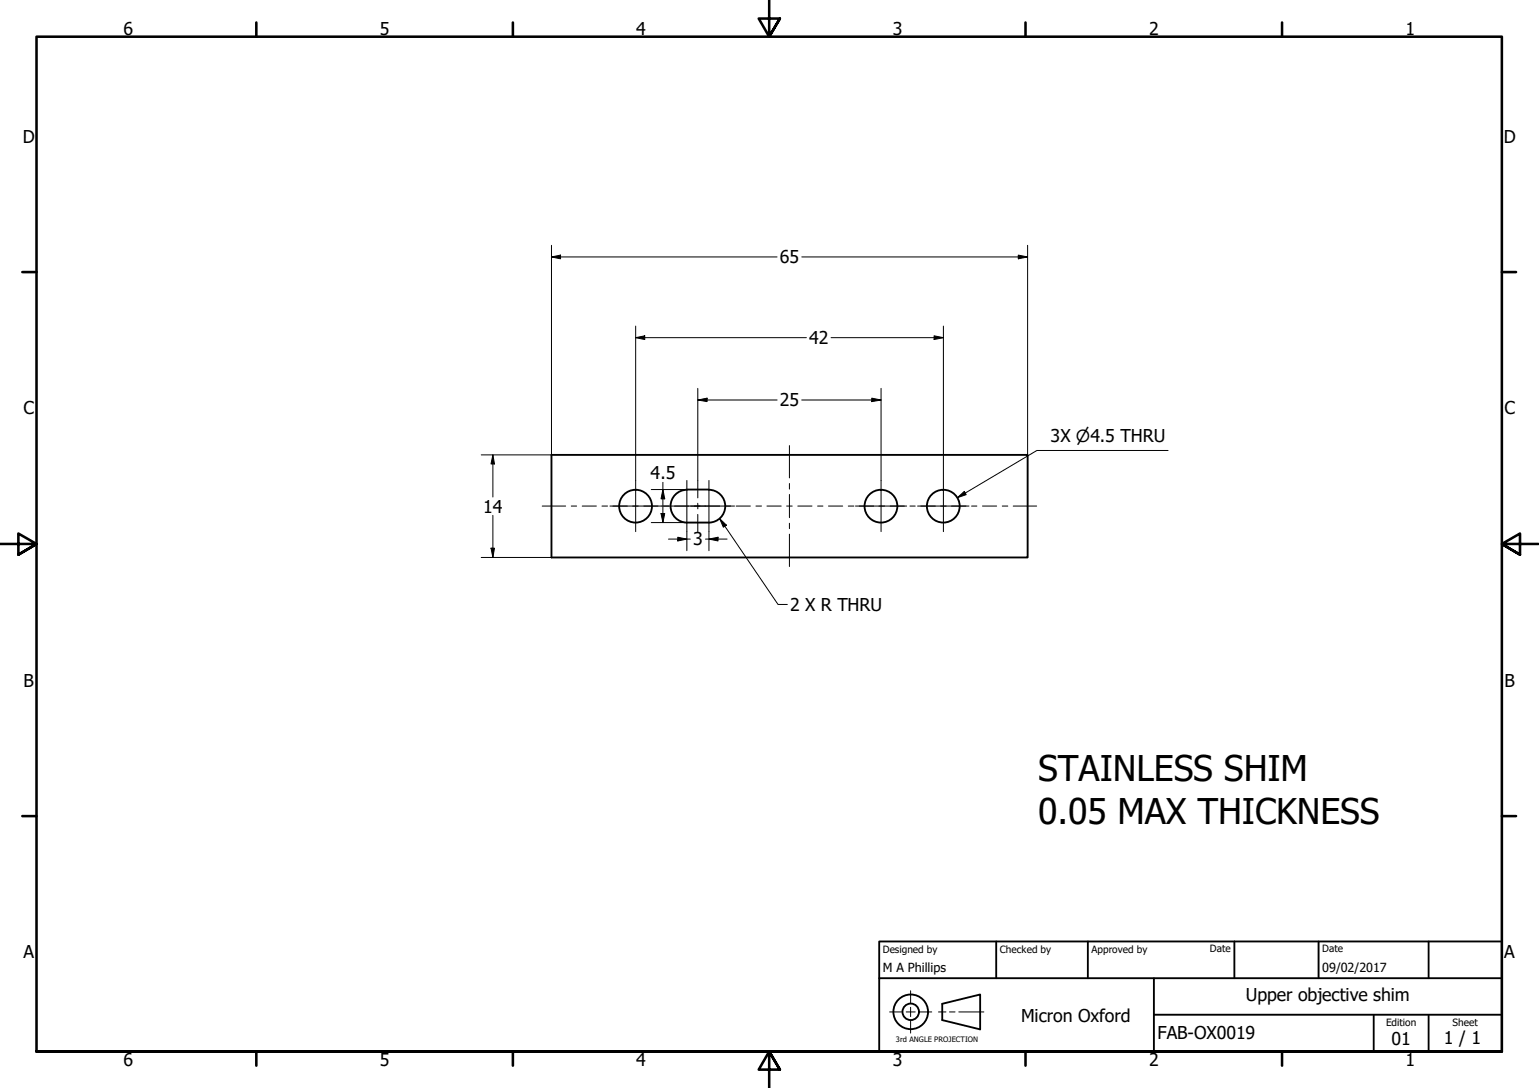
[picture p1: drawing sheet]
<svg xmlns="http://www.w3.org/2000/svg" width="420mm" height="297mm" viewBox="0 0 420 297" stroke-linecap="round" stroke-linejoin="round" font-family="sans-serif">
<!-- layer: Visible (ISO) -->
<g fill="none" stroke="#000" stroke-width=".51">
<path d="M150.6 124.2h129.9v28h-129.9zM187.5 133.7h6M187.5 133.7a4.5 4.5 0 0 0-4.4 4.5 4.5 4.5 0 0 0 4.4 4.5M193.5 133.7a4.5 4.5 0 0 1 4.5 4.5 4.5 4.5 0 0 1-4.5 4.5M187.5 142.7h6"/>
<circle cx="173.5" cy="138.2" r="4.5"/>
<circle cx="240.5" cy="138.2" r="4.5"/>
<circle cx="257.5" cy="138.2" r="4.5"/>
</g>
<!-- layer: Border (ISO) -->
<g fill="none" stroke="#000" stroke-width=".7">
<path d="M70 6.1v3.9M140 6.1v3.9M210 0v10l-2.9-4.9h5.8l-2.9 4.9 2.9-4.9M280 6.1v3.9M350 6.1v3.9M6.1 74.3h3.9M410 74.3h3.9M0 148.5h10l-5-2.8v5.7l5-2.9-5 2.9M420 148.5h-10l5-2.8v5.7l-5-2.9 5 2.9M6.1 222.8h3.9M410 222.8h3.9M10 287.1v-277.1h400v277.1h-400h400"/>
<path d="M70 287.1v3.8M140 287.1v3.8M212.9 292l-2.9-4.9 2.9 4.9h-5.8l2.9-4.9v9.9M280 287.1v3.8M350 287.1v3.8"/>
</g>
<!-- layer: Sketch Geometry (ANSI) -->
<path d="M242.9 276.3h3.2M247.4 276.3h2.5M248.6 270.5v3.3M248.6 275v2.5M248.6 278.8v3.3M251.1 276.3h3.3M256.2 276.3h2.1M259.2 276.3h1.5M261.7 276.3h6.9" fill="none" stroke="#000" stroke-width=".27"/>
<g fill="none" stroke="#000" stroke-width=".51">
<path d="M257.2 274.1l10.4-2.6v9.5l-10.4-2.5z"/>
<circle cx="248.6" cy="276.2" r="4.7"/>
<circle cx="248.6" cy="276.2" r="2.25"/>
</g>
<!-- layer: Title (ISO) -->
<path d="M240 257h170v30.1h-170zM272 257v10.1M297 257v10.1M337 257v10.1M360 257v10.1M390 257v10.1M240 267.1h170M315 277h95M315 267.1v20M375 277v10.1M390 277v10.1" fill="none" stroke="#000" stroke-width=".51"/>
<!-- layer: Dimension (ISO) -->
<g fill="none" stroke="#000" stroke-width=".27">
<path d="M150.6 70.2l2.4-.6v1.1zM150.6 70.2h61.6M150.6 67v71.1M218.9 70.2h61.6M278 69.6l2.5 .6-2.5 .5zM280.5 67v71.1M173.5 92.2l2.5-.5v1zM173.5 92.2h46.7M173.5 89v42.2M226.9 92.2h30.7M255 91.7l2.6 .5-2.6 .5zM257.6 89v42.2"/>
<path d="M190.5 109.2l2.5-.5v1zM190.5 109.2h21.7M190.5 106v25.2M218.9 109.2h21.6M238 108.7l2.5 .5-2.5 .5zM240.5 106v25.2M131.4 124.2h19.2M134.6 124.2l.4 2.5h-1zM134.6 124.2v11.5M150.6 138.3v13.9h-19.2M177.8 133.7h9.7M181 133.7l.5 2.5h-1z"/>
<path d="M181 131.7v11M261.4 135.9l1.9-1.7 .5 .9zM280.5 138.3v13.9M318.9 123h-35.8l-21.7 12.9M134 149.7h1l-.4 2.5zM134.6 140.7v11.5M177.8 142.7h9.7M180.5 140.2h1l-.5 2.5zM182.5 147.2h6M185 146.7l2.5 .5-2.5 .5zM187.5 145.1v5.3M192.6 147.2h5.9"/>
<path d="M193.5 147.2l2.5-.5v1zM193.5 145.1v5.3"/>
</g>
<g fill="#000">
<path d="M150.6 70.2l2.4-.6v1.1z" fill-rule="evenodd"/>
<path d="M278 69.6l2.5 .6-2.5 .5z" fill-rule="evenodd"/>
<path d="M173.5 92.2l2.5-.5v1z" fill-rule="evenodd"/>
<path d="M255 91.7l2.6 .5-2.6 .5z" fill-rule="evenodd"/>
<path d="M190.5 109.2l2.5-.5v1z" fill-rule="evenodd"/>
<path d="M238 108.7l2.5 .5-2.5 .5z" fill-rule="evenodd"/>
<path d="M134.6 124.2l.4 2.5h-1z" fill-rule="evenodd"/>
<path d="M181 133.7l.5 2.5h-1z" fill-rule="evenodd"/>
<path d="M261.4 135.9l1.9-1.7 .5 .9z" fill-rule="evenodd"/>
<path d="M134 149.7h1l-.4 2.5z" fill-rule="evenodd"/>
<path d="M180.5 140.2h1l-.5 2.5z" fill-rule="evenodd"/>
<path d="M185 146.7l2.5 .5-2.5 .5z" fill-rule="evenodd"/>
<path d="M193.5 147.2l2.5-.5v1z" fill-rule="evenodd"/>
</g>
<!-- layer: Center Mark (ISO) -->
<path d="M166.5 138.2h26M173.5 131.2v13.9M187.5 131.2v13.9M188.5 138.2h12M193.5 131.2v13.9M233.6 138.2h13.9M240.5 131.2v13.9M250.5 138.2h14M257.6 131.2v13.9" fill="none" stroke="#000" stroke-width=".27"/>
<!-- layer: Centerline (ISO) -->
<g fill="none" stroke="#000" stroke-width=".27">
<path d="M148 138.2h6.4M156 138.2h1.4M158.9 138.2h3.9M164.3 138.2h1.6M167.3 138.2h4M172.7 138.2h1.5M175.8 138.2h3.8M181.2 138.2h1.4M184.1 138.2h4M189.5 138.2h1.6M190.5 131.2v4.7M190.5 137.4v1.5"/>
<path d="M192.5 138.2h4M198 138.2h1.5M201 138.2h3.9M206.4 138.2h1.5M209.4 138.2h3.9M214.8 138.2h1.5M215.5 121.7v8.8M215.5 132v1.5M215.5 135v6.3M217.8 138.2h3.9M223.2 138.2h1.5M226.2 138.2h3.9"/>
<path d="M231.6 138.2h1.5M234.6 138.2h3.9M240 138.2h1.5M243 138.2h3.9M248.4 138.2h1.5M251.4 138.2h3.9M256.8 138.2h1.5M259.8 138.2h3.9M265.2 138.2h1.5M268.2 138.2h3.9M273.6 138.2h1.5M276.6 138.2h6.4"/>
<path d="M190.5 140.4v4.7M215.5 142.9v1.4M215.5 145.8v8.9"/>
</g>
<!-- layer: Symbol (ISO) -->
<path d="M196.5 141.6l1.8 1.8-.8 .5zM196.5 141.6l15.9 23.4h2.5" fill="none" stroke="#000" stroke-width=".27"/>
<path d="M196.5 141.6l1.8 1.8-.8 .5z" fill-rule="evenodd" fill="#000"/>
<g font-size="9.7">
<text x="283.5" y="213.3">STAINLESS SHIM</text>
<text x="283.5" y="224.9">0.05 MAX THICKNESS</text>
</g>
<g font-size="4.8">
<text x="33.7" y="9.6">6</text>
<text x="103.7" y="9.6">5</text>
<text x="173.7" y="9.6">4</text>
<text x="243.7" y="9.6">3</text>
<text x="313.7" y="9.6">2</text>
<text x="383.7" y="9.6">1</text>
<text x="6.2" y="38.9">D</text>
<text x="410.5" y="38.9">D</text>
<text x="212.9" y="71.9">65</text>
<text x="220.9" y="94">42</text>
<text x="6.4" y="113.1">C</text>
<text x="212.9" y="110.9">25</text>
<text x="410.7" y="113.1">C</text>
<text x="286.8" y="120.6">3X ⌀4.5 THRU</text>
<text x="177.6" y="130.9">4.5</text>
<text x="131.9" y="139.9">14</text>
<text x="189.2" y="148.9">3</text>
<text x="215.7" y="166.7">2 X R THRU</text>
<text x="6.4" y="187.4">B</text>
<text x="410.7" y="187.4">B</text>
<text x="6.4" y="261.7">A</text>
<text x="410.7" y="261.7">A</text>
<text x="340.1" y="273.4">Upper objective shim</text>
<text x="278.8" y="279">Micron Oxford</text>
<text x="316" y="283.8">FAB-OX0019</text>
<text x="379.9" y="285.3">01</text>
<text x="394.2" y="285">1 / 1</text>
<text x="33.7" y="290.9">6</text>
<text x="103.7" y="290.9">5</text>
<text x="173.7" y="290.9">4</text>
<text x="243.7" y="290.9">3</text>
<text x="313.7" y="290.9">2</text>
<text x="383.7" y="290.9">1</text>
</g>
<g font-size="3.4">
<text x="241" y="265.4">M A Phillips</text>
<text x="361" y="265.5">09/02/2017</text>
</g>
<g font-size="2.7">
<text x="241" y="260.1">Designed by</text>
<text x="273" y="260.1">Checked by</text>
<text x="298" y="260.1">Approved by</text>
<text x="330.3" y="260">Date</text>
<text x="361" y="260">Date</text>
<text x="378.4" y="280.1">Edition</text>
<text x="396.6" y="280.1">Sheet</text>
</g>
<text font-size="2" x="244.6" y="284.5">3rd ANGLE PROJECTION</text>
</svg>
